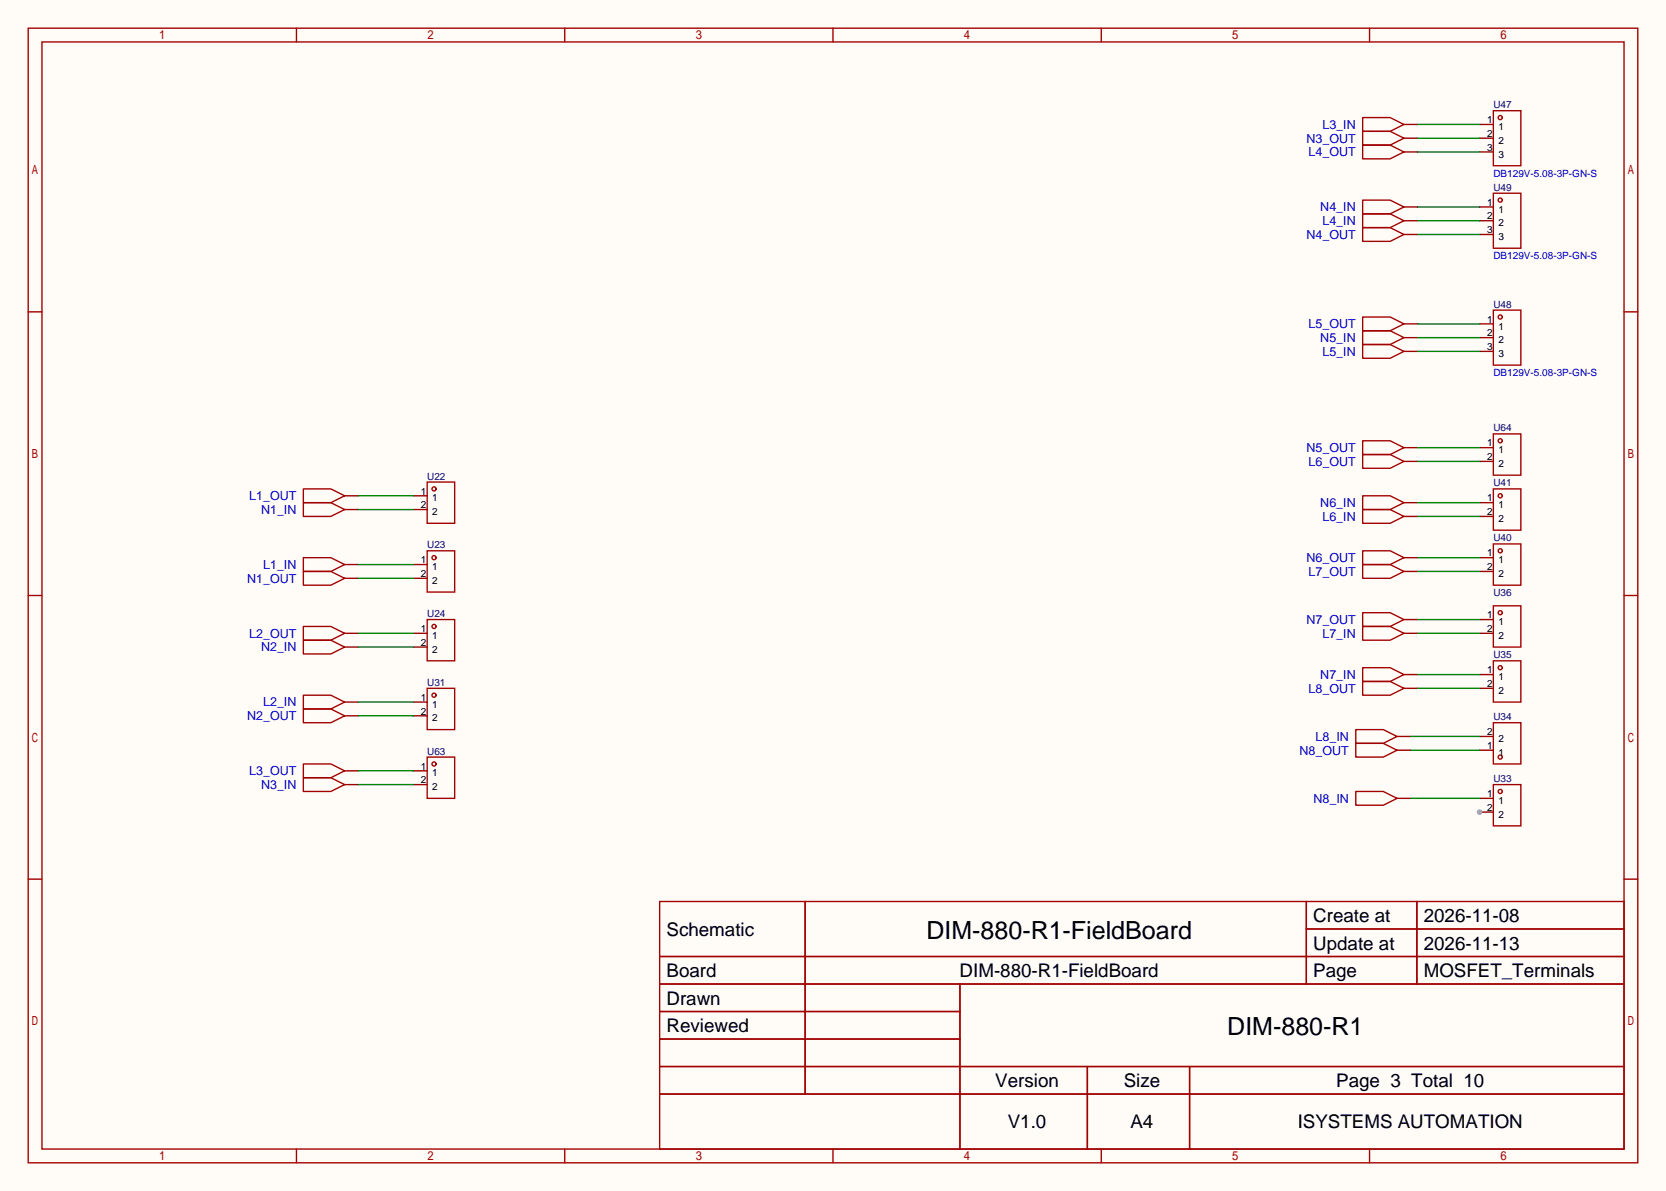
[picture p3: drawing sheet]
<svg xmlns="http://www.w3.org/2000/svg" width="308mm" height="220mm" viewBox="0 0 308 220" stroke-linecap="round" stroke-linejoin="round" font-family="sans-serif">
<path d="M0 0h307.6v220h-307.6z" fill="#fffcf7"/>
<g fill="none" stroke="#a10000" stroke-width=".25">
<path d="M5.2 5.2h297.2v209.6h-297.2zM7.7 7.7h292.1v204.5h-292.1zM54.7 5.2v2.5M104.3 5.2v2.5M153.8 5.2v2.5M203.3 5.2v2.5M252.9 5.2v2.5M5.2 57.6h2.5M299.8 57.6h2.6M78.9 89h5v7.6h-5zM5.2 110h2.5M78.9 101.7h5v7.6h-5z"/>
<path d="M78.9 114.4h5v7.6h-5zM299.8 110h2.6M275.7 144.9h5.1v7.6h-5.1zM5.2 162.4h2.5M121.8 166.5h178v45.7h-178zM121.8 176.7h178M148.7 166.5v35.6M241.2 166.5v15.2M241.2 171.6h58.6M261.6 166.5v15.2M299.8 162.4h2.6M121.8 181.7h178"/>
<path d="M121.8 186.8h55.4M121.8 197h178M121.8 191.9h55.4M177.2 181.7v30.5M200.8 197v15.2M219.6 197v15.2M54.7 212.2v2.6M104.3 212.2v2.6M121.8 202.1h178M153.8 212.2v2.6M203.3 212.2v2.6M252.9 212.2v2.6"/>
<circle cx="80.1" cy="90.3" r=".38"/>
<circle cx="80.1" cy="103" r=".38"/>
<circle cx="80.1" cy="115.7" r=".38"/>
<circle cx="277" cy="146.2" r=".38"/>
</g>
<path d="M76.3 91.6h2.6M76.3 94.1h2.6M76.3 104.3h2.6M76.3 106.8h2.6M76.3 117h2.6M76.3 119.5h2.6M273.2 147.4h2.5M273.2 150h2.5" fill="none" stroke="#870000" stroke-width=".25"/>
<circle cx="273.2" cy="150" r=".51" fill="#999"/>
<g fill="none" stroke="#a10000" stroke-width=".25">
<path d="M251.6 21.7h5.1l2.5 1.3-2.5 1.3h-5.1zM251.6 24.3h5.1l2.5 1.2-2.5 1.3h-5.1zM251.6 26.8h5.1l2.5 1.3-2.5 1.2h-5.1zM251.6 37h5.1l2.5 1.2-2.5 1.3h-5.1zM251.6 39.5h5.1l2.5 1.3-2.5 1.2h-5.1zM275.7 20.4h5.1v10.2h-5.1zM275.7 35.7h5.1v10.1h-5.1zM251.6 42h5.1l2.5 1.3-2.5 1.3h-5.1zM251.6 58.5h5.1l2.5 1.3-2.5 1.3h-5.1zM275.7 57.3h5.1v10.1h-5.1zM251.6 61.1h5.1l2.5 1.3-2.5 1.2h-5.1zM251.6 63.6h5.1l2.5 1.3-2.5 1.3h-5.1z"/>
<path d="M56 90.3h5.1l2.5 1.3-2.5 1.2h-5.1zM56 92.8h5.1l2.5 1.3-2.5 1.3h-5.1zM251.6 81.4h5.1l2.5 1.3-2.5 1.2h-5.1zM251.6 94.1h5.1l2.5 1.3-2.5 1.2h-5.1zM251.6 83.9h5.1l2.5 1.3-2.5 1.3h-5.1zM251.6 91.6h5.1l2.5 1.2-2.5 1.3h-5.1zM275.7 90.3h5.1v7.6h-5.1zM275.7 80.1h5.1v7.7h-5.1zM56 103h5.1l2.5 1.3-2.5 1.2h-5.1zM56 105.5h5.1l2.5 1.3-2.5 1.3h-5.1zM56 115.7h5.1l2.5 1.3-2.5 1.2h-5.1zM56 118.2h5.1l2.5 1.3-2.5 1.3h-5.1z"/>
<path d="M251.6 113.2h5.1l2.5 1.2-2.5 1.3h-5.1zM251.6 101.7h5.1l2.5 1.3-2.5 1.3h-5.1zM251.6 104.3h5.1l2.5 1.2-2.5 1.3h-5.1zM251.6 115.7h5.1l2.5 1.3-2.5 1.2h-5.1zM275.7 100.5h5.1v7.6h-5.1zM275.7 111.9h5.1v7.6h-5.1zM56 128.4h5.1l2.5 1.3-2.5 1.2h-5.1zM56 130.9h5.1l2.5 1.3-2.5 1.3h-5.1zM78.9 127.1h5v7.6h-5zM78.9 139.8h5v7.6h-5zM250.3 134.7h5.1l2.5 1.3-2.5 1.3h-5.1zM250.3 137.3h5.1l2.5 1.3-2.5 1.2h-5.1z"/>
<path d="M251.6 125.9h5.1l2.5 1.2-2.5 1.3h-5.1zM251.6 123.3h5.1l2.5 1.3-2.5 1.3h-5.1zM275.7 133.5h5.1v7.6h-5.1zM275.7 122h5.1v7.7h-5.1zM56 141.1h5.1l2.5 1.3-2.5 1.2h-5.1zM56 143.6h5.1l2.5 1.3-2.5 1.3h-5.1zM250.3 146.2h5.1l2.5 1.2-2.5 1.3h-5.1z"/>
<circle cx="277" cy="37" r=".38"/>
<circle cx="277" cy="21.7" r=".38"/>
<circle cx="277" cy="58.5" r=".38"/>
<circle cx="277" cy="91.6" r=".38"/>
<circle cx="277" cy="81.4" r=".38"/>
<circle cx="277" cy="101.7" r=".38"/>
<circle cx="277" cy="113.2" r=".38"/>
<circle cx="80.1" cy="128.4" r=".38"/>
<circle cx="277" cy="123.3" r=".38"/>
<circle cx="277" cy="139.8" r=".38"/>
<circle cx="80.1" cy="141.1" r=".38"/>
</g>
<g fill="none" stroke="#870000" stroke-width=".25">
<path d="M259.2 23h2.5M259.2 25.5h2.5M259.2 28.1h2.5M259.2 38.2h2.5M273.2 23h2.5M273.2 25.5h2.5M273.2 28.1h2.5M273.2 38.2h2.5M259.2 40.8h2.5M259.2 43.3h2.5M259.2 59.8h2.5M273.2 40.8h2.5"/>
<path d="M273.2 43.3h2.5M273.2 59.8h2.5M259.2 62.4h2.5M259.2 64.9h2.5M273.2 62.4h2.5M273.2 64.9h2.5M63.6 91.6h2.6M63.6 94.1h2.6M259.2 92.8h2.5M259.2 95.4h2.5M259.2 82.7h2.5M259.2 85.2h2.5"/>
<path d="M273.2 92.8h2.5M273.2 95.4h2.5M273.2 82.7h2.5M273.2 85.2h2.5M63.6 117h2.6M63.6 104.3h2.6M63.6 106.8h2.6M63.6 119.5h2.6M259.2 103h2.5M259.2 105.5h2.5M259.2 114.4h2.5M259.2 117h2.5"/>
<path d="M273.2 103h2.5M273.2 105.5h2.5M273.2 114.4h2.5M273.2 117h2.5M63.6 129.7h2.6M63.6 132.2h2.6M76.3 129.7h2.6M76.3 132.2h2.6M257.9 138.6h2.6M257.9 136h2.6M259.2 124.6h2.5M259.2 127.1h2.5"/>
<path d="M273.2 138.6h2.5M273.2 136h2.5M273.2 124.6h2.5M273.2 127.1h2.5M63.6 142.4h2.6M63.6 144.9h2.6M76.3 142.4h2.6M76.3 144.9h2.6M257.9 147.4h2.6"/>
</g>
<g fill="none" stroke="#008700" stroke-width=".25">
<path d="M261.7 28.1h11.5M261.7 38.2h11.5M261.7 23h11.5M261.7 25.5h11.5M261.7 43.3h11.5M261.7 40.8h11.5M261.7 59.8h11.5M261.7 62.4h11.5M261.7 64.9h11.5M66.2 91.6h10.1M66.2 94.1h10.1M261.7 82.7h11.5"/>
<path d="M261.7 85.2h11.5M261.7 92.8h11.5M261.7 95.4h11.5M66.2 104.3h10.1M66.2 106.8h10.1M66.2 117h10.1M66.2 119.5h10.1M261.7 117h11.5M261.7 103h11.5M261.7 105.5h11.5M261.7 114.4h11.5M66.2 129.7h10.1"/>
<path d="M66.2 132.2h10.1M260.5 138.6h12.7M260.5 136h12.7M261.7 124.6h11.5M261.7 127.1h11.5M66.2 142.4h10.1M66.2 144.9h10.1M260.5 147.4h12.7"/>
</g>
<g font-size="4.6">
<text x="171.1" y="173.4">DIM-880-R1-FieldBoard</text>
<text x="226.6" y="191.2">DIM-880-R1</text>
</g>
<g font-size="3.5">
<text x="123.1" y="172.8">Schematic</text>
<text x="242.5" y="170.3">Create at</text>
<text x="262.9" y="170.3">2026-11-08</text>
<text x="242.5" y="175.4">Update at</text>
<text x="262.9" y="175.4">2026-11-13</text>
<text x="123.1" y="180.5">Board</text>
<text x="123.1" y="185.5">Drawn</text>
<text x="177.2" y="180.5">DIM-880-R1-FieldBoard</text>
<text x="242.5" y="180.5">Page</text>
<text x="262.9" y="180.5">MOSFET_Terminals</text>
<text x="123.1" y="190.6">Reviewed</text>
<text x="183.8" y="200.8">Version</text>
<text x="207.5" y="200.8">Size</text>
<text x="246.7" y="200.8">Page 3 Total 10</text>
<text x="186.1" y="208.4">V1.0</text>
<text x="208.7" y="208.4">A4</text>
<text x="239.6" y="208.4">ISYSTEMS AUTOMATION</text>
</g>
<g font-size="2.3" fill="#00f">
<text x="244.2" y="23.8">L3_IN</text>
<text x="241.2" y="26.3">N3_OUT</text>
<text x="241.6" y="28.9">L4_OUT</text>
<text x="243.8" y="39">N4_IN</text>
<text x="244.2" y="41.6">L4_IN</text>
<text x="241.2" y="44.1">N4_OUT</text>
<text x="241.6" y="60.6">L5_OUT</text>
<text x="243.8" y="63.2">N5_IN</text>
<text x="244.2" y="65.7">L5_IN</text>
<text x="241.2" y="83.5">N5_OUT</text>
<text x="241.6" y="86">L6_OUT</text>
<text x="46" y="92.4">L1_OUT</text>
<text x="48.2" y="94.9">N1_IN</text>
<text x="243.8" y="93.6">N6_IN</text>
<text x="244.2" y="96.2">L6_IN</text>
<text x="45.6" y="107.6">N1_OUT</text>
<text x="48.6" y="105.1">L1_IN</text>
<text x="241.2" y="103.8">N6_OUT</text>
<text x="241.6" y="106.3">L7_OUT</text>
<text x="46" y="117.8">L2_OUT</text>
<text x="241.2" y="115.2">N7_OUT</text>
<text x="244.2" y="117.8">L7_IN</text>
<text x="48.2" y="120.3">N2_IN</text>
<text x="243.8" y="125.4">N7_IN</text>
<text x="48.6" y="130.5">L2_IN</text>
<text x="241.6" y="127.9">L8_OUT</text>
<text x="45.6" y="133">N2_OUT</text>
<text x="242.9" y="136.8">L8_IN</text>
<text x="46" y="143.2">L3_OUT</text>
<text x="239.9" y="139.4">N8_OUT</text>
<text x="48.2" y="145.7">N3_IN</text>
<text x="242.5" y="148.3">N8_IN</text>
</g>
<g font-size="1.8">
<text x="274.6" y="22.8">1</text>
<text x="274.6" y="25.3">2</text>
<text x="274.6" y="27.8">3</text>
<text x="276.7" y="24">1</text>
<text x="276.7" y="26.6">2</text>
<text x="276.7" y="29.1">3</text>
<text x="274.6" y="38">1</text>
<text x="274.6" y="40.5">2</text>
<text x="276.7" y="39.3">1</text>
<text x="276.7" y="41.8">2</text>
<text x="274.6" y="43.1">3</text>
<text x="276.7" y="44.3">3</text>
<text x="274.6" y="59.6">1</text>
<text x="274.6" y="62.1">2</text>
<text x="274.6" y="64.7">3</text>
<text x="276.7" y="60.9">1</text>
<text x="276.7" y="63.4">2</text>
<text x="276.7" y="65.9">3</text>
<text x="274.6" y="82.4">1</text>
<text x="276.7" y="83.7">1</text>
<text x="274.6" y="85">2</text>
<text x="276.7" y="86.3">2</text>
<text x="77.7" y="91.3">1</text>
<text x="77.7" y="93.9">2</text>
<text x="79.8" y="92.6">1</text>
<text x="79.8" y="95.1">2</text>
<text x="274.6" y="92.6">1</text>
<text x="274.6" y="95.1">2</text>
<text x="276.7" y="93.9">1</text>
<text x="276.7" y="96.4">2</text>
<text x="77.7" y="104">1</text>
<text x="77.7" y="106.6">2</text>
<text x="79.8" y="105.3">1</text>
<text x="79.8" y="107.8">2</text>
<text x="274.6" y="102.8">1</text>
<text x="274.6" y="105.3">2</text>
<text x="276.7" y="104">1</text>
<text x="276.7" y="106.6">2</text>
<text x="77.7" y="116.7">1</text>
<text x="77.7" y="119.3">2</text>
<text x="79.8" y="118">1</text>
<text x="274.6" y="114.2">1</text>
<text x="274.6" y="116.7">2</text>
<text x="276.7" y="115.5">1</text>
<text x="276.7" y="118">2</text>
<text x="79.8" y="120.5">2</text>
<text x="274.6" y="124.4">1</text>
<text x="276.7" y="125.6">1</text>
<text x="77.7" y="129.4">1</text>
<text x="77.7" y="132">2</text>
<text x="79.8" y="130.7">1</text>
<text x="274.6" y="126.9">2</text>
<text x="276.7" y="128.2">2</text>
<text x="79.8" y="133.2">2</text>
<text x="274.6" y="135.8">2</text>
<text x="276.7" y="137.1">2</text>
<text x="77.7" y="142.1">1</text>
<text x="79.8" y="143.4">1</text>
<text x="274.6" y="138.3">1</text>
<text x="276.7" y="139.6">1</text>
<text x="77.7" y="144.7">2</text>
<text x="79.8" y="145.9">2</text>
<text x="274.6" y="147.2">1</text>
<text x="274.6" y="149.8">2</text>
<text x="276.7" y="148.5">1</text>
<text x="276.7" y="151">2</text>
</g>
<g font-size="1.8" fill="#000080">
<text x="275.7" y="20">U47</text>
<text x="275.7" y="35.2">U49</text>
<text x="275.7" y="56.8">U48</text>
<text x="275.7" y="79.7">U64</text>
<text x="78.9" y="88.6">U22</text>
<text x="275.7" y="89.8">U41</text>
<text x="78.9" y="101.3">U23</text>
<text x="275.7" y="100">U40</text>
<text x="78.9" y="114">U24</text>
<text x="275.7" y="110.2">U36</text>
<text x="275.7" y="121.6">U35</text>
<text x="78.9" y="126.7">U31</text>
<text x="275.7" y="133">U34</text>
<text x="78.9" y="139.4">U63</text>
<text x="275.7" y="144.4">U33</text>
</g>
<g font-size="1.8" fill="#00f">
<text x="275.7" y="32.7">DB129V-5.08-3P-GN-S</text>
<text x="275.7" y="47.9">DB129V-5.08-3P-GN-S</text>
<text x="275.7" y="69.5">DB129V-5.08-3P-GN-S</text>
</g>
</svg>
